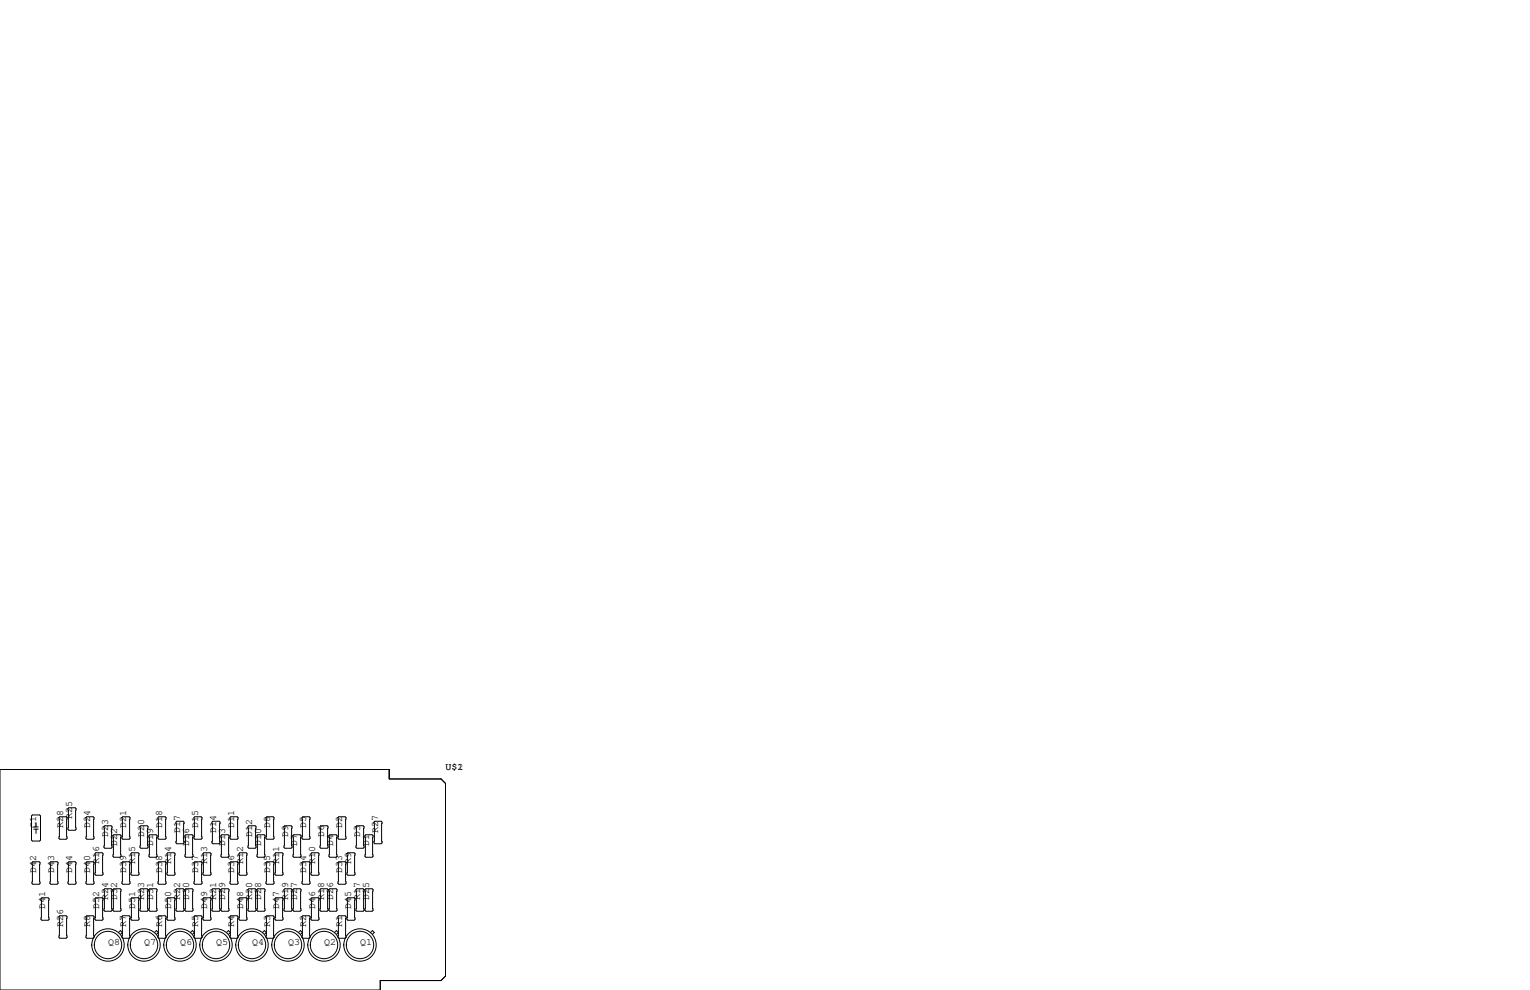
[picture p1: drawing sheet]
<svg xmlns="http://www.w3.org/2000/svg" width="432mm" height="279mm" viewBox="0 0 432 279" stroke-linecap="round" stroke-linejoin="round" font-family="sans-serif">
<g fill="none" stroke="#000" stroke-width=".28">
<path d="M0 217.2h109.9v2.6h14.6l1.2 1.3v54.4l-1.2 1.2h-17.2v2.7h-107.3zM9.1 230h2.1l.2 .3v6.8l-.2 .3h-2.1l-.2-.3v-6.8zM9.5 233.4h1.3M9.5 234h1.3M10.2 232.2v1.2M10.2 234v1.2M16.9 230.5h1.8l.2 .3v5.8l-.2 .3h-1.8l-.3-.3v-5.8zM19.4 228h1.8l.3 .2v5.9l-.3 .2h-1.8l-.2-.2v-5.9zM24.5 230.5h1.8l.2 .3v5.8l-.2 .3h-1.8l-.2-.3v-5.8zM29.6 233h1.8l.2 .3v5.8l-.2 .3h-1.8l-.3-.3v-5.8zM32.1 235.6h1.8l.3 .2v5.9l-.3 .2h-1.8l-.2-.2v-5.9zM34.7 230.5h1.7l.3 .3v5.8l-.3 .3h-1.7l-.3-.3v-5.8z"/>
<path d="M39.5 233.3l.3-.3h1.7l.3 .3v5.8l-.3 .3h-1.7l-.3-.3zM42 235.8l.3-.2h1.8l.2 .2v5.9l-.2 .2h-1.8l-.3-.2zM44.6 230.8l.2-.3h1.8l.3 .3v5.8l-.3 .3h-1.8l-.2-.3zM49.7 232l.2-.2h1.8l.2 .2v5.9l-.2 .2h-1.8l-.2-.2zM52.2 235.8l.3-.2h1.7l.3 .2v5.9l-.3 .2h-1.7l-.3-.2zM54.7 230.8l.3-.3h1.8l.2 .3v5.8l-.2 .3h-1.8l-.3-.3zM59.8 232l.3-.2h1.7l.3 .2v5.9l-.3 .2h-1.7l-.3-.2zM62.4 235.8l.2-.2h1.8l.2 .2v5.9l-.2 .2h-1.8l-.2-.2zM64.9 230.8l.3-.3h1.7l.3 .3v5.8l-.3 .3h-1.7l-.3-.3zM70 233.3l.2-.3h1.8l.3 .3v5.8l-.3 .3h-1.8l-.2-.3zM72.5 235.8l.3-.2h1.7l.3 .2v5.9l-.3 .2h-1.7l-.3-.2zM75.1 230.8l.2-.3h1.8l.2 .3v5.8l-.2 .3h-1.8l-.2-.3z"/>
<path d="M80.1 233.3l.3-.3h1.8l.2 .3v5.8l-.2 .3h-1.8l-.3-.3zM82.7 235.8l.2-.2h1.8l.3 .2v5.9l-.3 .2h-1.8l-.2-.2zM85.2 230.8l.3-.3h1.7l.3 .3v5.8l-.3 .3h-1.7l-.3-.3zM90.3 233.3l.3-.3h1.7l.3 .3v5.8l-.3 .3h-1.7l-.3-.3zM92.8 235.8l.3-.2h1.8l.2 .2v5.9l-.2 .2h-1.8l-.3-.2zM95.4 230.8l.2-.3h1.8l.3 .3v5.8l-.3 .3h-1.8l-.2-.3zM100.5 233.3l.2-.3h1.8l.2 .3v5.8l-.2 .3h-1.8l-.2-.3zM103.3 235.6h1.7l.3 .2v5.9l-.3 .2h-1.7l-.3-.2v-5.9zM105.5 232l.3-.2h1.8l.2 .2v5.9l-.2 .2h-1.8l-.3-.2zM9.3 243.2h1.7l.3 .3v5.8l-.3 .3h-1.7l-.3-.3v-5.8zM11.6 253.6l.2-.2h1.8l.2 .2v5.9l-.2 .2h-1.8l-.2-.2zM14.4 243.2h1.7l.3 .3v5.8l-.3 .3h-1.7l-.3-.3v-5.8z"/>
<path d="M16.6 258.7l.3-.3h1.8l.2 .3v5.8l-.2 .3h-1.8l-.3-.3zM19.4 243.2h1.8l.3 .3v5.8l-.3 .3h-1.8l-.2-.3v-5.8zM24.3 258.7l.2-.3h1.8l.2 .3v5.8l-.2 .3h-1.8l-.2-.3zM24.5 243.2h1.8l.2 .3v5.8l-.2 .3h-1.8l-.2-.3v-5.8zM26.8 253.6l.3-.2h1.7l.3 .2v5.9l-.3 .2h-1.7l-.3-.2zM27.1 240.7h1.7l.3 .2v5.9l-.3 .2h-1.7l-.3-.2v-5.9zM29.3 251.1l.3-.3h1.8l.2 .3v5.8l-.2 .3h-1.8l-.3-.3zM31.9 251.1l.2-.3h1.8l.3 .3v5.8l-.3 .3h-1.8l-.2-.3zM34.4 258.7l.3-.3h1.7l.3 .3v5.8l-.3 .3h-1.7l-.3-.3zM34.7 243.2h1.7l.3 .3v5.8l-.3 .3h-1.7l-.3-.3v-5.8zM37 253.6l.2-.2h1.8l.2 .2v5.9l-.2 .2h-1.8l-.2-.2zM37 240.9l.2-.2h1.8l.2 .2v5.9l-.2 .2h-1.8l-.2-.2z"/>
<path d="M39.5 251.1l.3-.3h1.7l.3 .3v5.8l-.3 .3h-1.7l-.3-.3zM42 251.1l.3-.3h1.8l.2 .3v5.8l-.2 .3h-1.8l-.3-.3zM44.6 243.5l.2-.3h1.8l.3 .3v5.8l-.3 .3h-1.8l-.2-.3zM44.6 258.7l.2-.3h1.8l.3 .3v5.8l-.3 .3h-1.8l-.2-.3zM47.1 253.6l.3-.2h1.7l.3 .2v5.9l-.3 .2h-1.7l-.3-.2zM47.1 240.9l.3-.2h1.7l.3 .2v5.9l-.3 .2h-1.7l-.3-.2zM49.7 251.1l.2-.3h1.8l.2 .3v5.8l-.2 .3h-1.8l-.2-.3zM52.2 251.1l.3-.3h1.7l.3 .3v5.8l-.3 .3h-1.7l-.3-.3zM54.7 243.5l.3-.3h1.8l.2 .3v5.8l-.2 .3h-1.8l-.3-.3zM54.7 258.7l.3-.3h1.8l.2 .3v5.8l-.2 .3h-1.8l-.3-.3zM57.3 253.6l.2-.2h1.8l.3 .2v5.9l-.3 .2h-1.8l-.2-.2zM57.3 240.9l.2-.2h1.8l.3 .2v5.9l-.3 .2h-1.8l-.2-.2z"/>
<path d="M59.8 251.1l.3-.3h1.7l.3 .3v5.8l-.3 .3h-1.7l-.3-.3zM62.4 251.1l.2-.3h1.8l.2 .3v5.8l-.2 .3h-1.8l-.2-.3zM64.9 243.5l.3-.3h1.7l.3 .3v5.8l-.3 .3h-1.7l-.3-.3zM64.9 258.7l.3-.3h1.7l.3 .3v5.8l-.3 .3h-1.7l-.3-.3zM67.4 253.6l.3-.2h1.8l.2 .2v5.9l-.2 .2h-1.8l-.3-.2zM67.4 240.9l.3-.2h1.8l.2 .2v5.9l-.2 .2h-1.8l-.3-.2zM70 251.1l.2-.3h1.8l.3 .3v5.8l-.3 .3h-1.8l-.2-.3zM72.5 251.1l.3-.3h1.7l.3 .3v5.8l-.3 .3h-1.7l-.3-.3zM75.1 258.7l.2-.3h1.8l.2 .3v5.8l-.2 .3h-1.8l-.2-.3zM75.3 243.2h1.8l.2 .3v5.8l-.2 .3h-1.8l-.2-.3v-5.8zM77.6 253.6l.3-.2h1.7l.3 .2v5.9l-.3 .2h-1.7l-.3-.2zM77.6 240.9l.3-.2h1.7l.3 .2v5.9l-.3 .2h-1.7l-.3-.2z"/>
<path d="M80.1 251.1l.3-.3h1.8l.2 .3v5.8l-.2 .3h-1.8l-.3-.3zM82.7 251.1l.2-.3h1.8l.3 .3v5.8l-.3 .3h-1.8l-.2-.3zM85.2 258.7l.3-.3h1.7l.3 .3v5.8l-.3 .3h-1.7l-.3-.3zM85.5 243.2h1.7l.3 .3v5.8l-.3 .3h-1.7l-.3-.3v-5.8zM87.8 253.6l.2-.2h1.8l.2 .2v5.9l-.2 .2h-1.8l-.2-.2zM87.8 240.9l.2-.2h1.8l.2 .2v5.9l-.2 .2h-1.8l-.2-.2zM90.3 251.1l.3-.3h1.7l.3 .3v5.8l-.3 .3h-1.7l-.3-.3zM92.8 251.1l.3-.3h1.8l.2 .3v5.8l-.2 .3h-1.8l-.3-.3zM95.4 258.7l.2-.3h1.8l.3 .3v5.8l-.3 .3h-1.8l-.2-.3zM95.6 243.2h1.8l.3 .3v5.8l-.3 .3h-1.8l-.2-.3v-5.8zM97.9 253.6l.3-.2h1.7l.3 .2v5.9l-.3 .2h-1.7l-.3-.2zM97.9 240.9l.3-.2h1.7l.3 .2v5.9l-.3 .2h-1.7l-.3-.2z"/>
<path d="M100.5 251.1l.2-.3h1.8l.2 .3v5.8l-.2 .3h-1.8l-.2-.3zM103 251.1l.3-.3h1.7l.3 .3v5.8l-.3 .3h-1.7l-.3-.3zM33.5 263.2l.5-.6 .5 .6-.5 .5M43.6 263.2l.5-.6 .6 .6-.6 .5M53.8 263.2l.5-.6 .5 .6-.5 .5M63.9 263.2l.6-.6 .5 .6-.5 .5M74.1 263.2l.5-.6 .6 .6-.6 .5M84.3 263.2l.5-.6 .5 .6-.5 .5M94.4 263.2l.5-.6 .6 .6-.6 .5M104.6 263.2l.5-.6 .5 .6-.5 .5"/>
<circle cx="30.5" cy="266.7" r="3.9"/>
<circle cx="30.5" cy="266.7" r="4.6"/>
<circle cx="40.6" cy="266.7" r="3.9"/>
<circle cx="40.6" cy="266.7" r="4.6"/>
<circle cx="50.8" cy="266.7" r="3.9"/>
<circle cx="50.8" cy="266.7" r="4.6"/>
<circle cx="61" cy="266.7" r="3.9"/>
<circle cx="61" cy="266.7" r="4.6"/>
<circle cx="71.1" cy="266.7" r="3.9"/>
<circle cx="71.1" cy="266.7" r="4.6"/>
<circle cx="81.3" cy="266.7" r="3.9"/>
<circle cx="81.3" cy="266.7" r="4.6"/>
<circle cx="91.4" cy="266.7" r="3.9"/>
<circle cx="91.4" cy="266.7" r="4.6"/>
<circle cx="101.6" cy="266.7" r="3.9"/>
<circle cx="101.6" cy="266.7" r="4.6"/>
</g>
<g font-size="2.8">
<text x="125.7" y="217.2">U$1</text>
<text x="129.1" y="217.2">2</text>
<text x="10.2" y="233.7" transform="rotate(-90 10.2 233.7)">C1</text>
<text x="17.8" y="233.7" transform="rotate(-90 17.8 233.7)">R28</text>
<text x="20.3" y="231.1" transform="rotate(-90 20.3 231.1)">R25</text>
<text x="25.4" y="233.7" transform="rotate(-90 25.4 233.7)">D24</text>
<text x="35.6" y="233.7" transform="rotate(-90 35.6 233.7)">D21</text>
<text x="45.7" y="233.7" transform="rotate(-90 45.7 233.7)">D18</text>
<text x="55.9" y="233.7" transform="rotate(-90 55.9 233.7)">D15</text>
<text x="66" y="233.7" transform="rotate(-90 66 233.7)">D11</text>
<text x="76.2" y="233.7" transform="rotate(-90 76.2 233.7)">D8</text>
<text x="86.4" y="233.7" transform="rotate(-90 86.4 233.7)">D5</text>
<text x="96.5" y="233.7" transform="rotate(-90 96.5 233.7)">D2</text>
<text x="30.5" y="236.2" transform="rotate(-90 30.5 236.2)">D23</text>
<text x="33" y="238.8" transform="rotate(-90 33 238.8)">D22</text>
<text x="40.6" y="236.2" transform="rotate(-90 40.6 236.2)">D20</text>
<text x="43.2" y="238.8" transform="rotate(-90 43.2 238.8)">D19</text>
<text x="50.8" y="234.9" transform="rotate(-90 50.8 234.9)">D17</text>
<text x="53.3" y="238.8" transform="rotate(-90 53.3 238.8)">D16</text>
<text x="61" y="234.9" transform="rotate(-90 61 234.9)">D14</text>
<text x="63.5" y="238.8" transform="rotate(-90 63.5 238.8)">D13</text>
<text x="71.1" y="236.2" transform="rotate(-90 71.1 236.2)">D12</text>
<text x="73.7" y="238.8" transform="rotate(-90 73.7 238.8)">D10</text>
<text x="81.3" y="236.2" transform="rotate(-90 81.3 236.2)">D9</text>
<text x="83.8" y="238.8" transform="rotate(-90 83.8 238.8)">D7</text>
<text x="91.4" y="236.2" transform="rotate(-90 91.4 236.2)">D6</text>
<text x="94" y="238.8" transform="rotate(-90 94 238.8)">D4</text>
<text x="101.6" y="236.2" transform="rotate(-90 101.6 236.2)">D3</text>
<text x="104.1" y="238.8" transform="rotate(-90 104.1 238.8)">D1</text>
<text x="106.7" y="234.9" transform="rotate(-90 106.7 234.9)">R27</text>
<text x="27.9" y="243.8" transform="rotate(-90 27.9 243.8)">R16</text>
<text x="38.1" y="243.8" transform="rotate(-90 38.1 243.8)">R15</text>
<text x="48.3" y="243.8" transform="rotate(-90 48.3 243.8)">R14</text>
<text x="58.4" y="243.8" transform="rotate(-90 58.4 243.8)">R13</text>
<text x="68.6" y="243.8" transform="rotate(-90 68.6 243.8)">R12</text>
<text x="78.7" y="243.8" transform="rotate(-90 78.7 243.8)">R11</text>
<text x="88.9" y="243.8" transform="rotate(-90 88.9 243.8)">R10</text>
<text x="99.1" y="243.8" transform="rotate(-90 99.1 243.8)">R9</text>
<text x="10.2" y="246.4" transform="rotate(-90 10.2 246.4)">D42</text>
<text x="15.2" y="246.4" transform="rotate(-90 15.2 246.4)">D43</text>
<text x="20.3" y="246.4" transform="rotate(-90 20.3 246.4)">D44</text>
<text x="25.4" y="246.4" transform="rotate(-90 25.4 246.4)">D40</text>
<text x="35.6" y="246.4" transform="rotate(-90 35.6 246.4)">D39</text>
<text x="45.7" y="246.4" transform="rotate(-90 45.7 246.4)">D38</text>
<text x="55.9" y="246.4" transform="rotate(-90 55.9 246.4)">D37</text>
<text x="66" y="246.4" transform="rotate(-90 66 246.4)">D36</text>
<text x="76.2" y="246.4" transform="rotate(-90 76.2 246.4)">D35</text>
<text x="86.4" y="246.4" transform="rotate(-90 86.4 246.4)">D34</text>
<text x="96.5" y="246.4" transform="rotate(-90 96.5 246.4)">D33</text>
<text x="12.7" y="256.5" transform="rotate(-90 12.7 256.5)">D41</text>
<text x="27.9" y="256.5" transform="rotate(-90 27.9 256.5)">D52</text>
<text x="30.5" y="254" transform="rotate(-90 30.5 254)">R24</text>
<text x="33" y="254" transform="rotate(-90 33 254)">D32</text>
<text x="38.1" y="256.5" transform="rotate(-90 38.1 256.5)">D51</text>
<text x="40.6" y="254" transform="rotate(-90 40.6 254)">R23</text>
<text x="43.2" y="254" transform="rotate(-90 43.2 254)">D31</text>
<text x="48.3" y="256.5" transform="rotate(-90 48.3 256.5)">D50</text>
<text x="50.8" y="254" transform="rotate(-90 50.8 254)">R22</text>
<text x="53.3" y="254" transform="rotate(-90 53.3 254)">D30</text>
<text x="58.4" y="256.5" transform="rotate(-90 58.4 256.5)">D49</text>
<text x="61" y="254" transform="rotate(-90 61 254)">R21</text>
<text x="63.5" y="254" transform="rotate(-90 63.5 254)">D29</text>
<text x="68.6" y="256.5" transform="rotate(-90 68.6 256.5)">D48</text>
<text x="71.1" y="254" transform="rotate(-90 71.1 254)">R20</text>
<text x="73.7" y="254" transform="rotate(-90 73.7 254)">D28</text>
<text x="78.7" y="256.5" transform="rotate(-90 78.7 256.5)">D47</text>
<text x="81.3" y="254" transform="rotate(-90 81.3 254)">R19</text>
<text x="83.8" y="254" transform="rotate(-90 83.8 254)">D27</text>
<text x="88.9" y="256.5" transform="rotate(-90 88.9 256.5)">D46</text>
<text x="91.4" y="254" transform="rotate(-90 91.4 254)">R18</text>
<text x="94" y="254" transform="rotate(-90 94 254)">D26</text>
<text x="99.1" y="256.5" transform="rotate(-90 99.1 256.5)">D45</text>
<text x="101.6" y="254" transform="rotate(-90 101.6 254)">R17</text>
<text x="104.1" y="254" transform="rotate(-90 104.1 254)">D25</text>
<text x="17.8" y="261.6" transform="rotate(-90 17.8 261.6)">R26</text>
<text x="25.4" y="261.6" transform="rotate(-90 25.4 261.6)">R8</text>
<text x="35.6" y="261.6" transform="rotate(-90 35.6 261.6)">R7</text>
<text x="45.7" y="261.6" transform="rotate(-90 45.7 261.6)">R6</text>
<text x="55.9" y="261.6" transform="rotate(-90 55.9 261.6)">R5</text>
<text x="66" y="261.6" transform="rotate(-90 66 261.6)">R4</text>
<text x="76.2" y="261.6" transform="rotate(-90 76.2 261.6)">R3</text>
<text x="86.4" y="261.6" transform="rotate(-90 86.4 261.6)">R2</text>
<text x="96.5" y="261.6" transform="rotate(-90 96.5 261.6)">R1</text>
<text x="30.5" y="266.7">Q8</text>
<text x="40.6" y="266.7">Q7</text>
<text x="50.8" y="266.7">Q6</text>
<text x="61" y="266.7">Q5</text>
<text x="71.1" y="266.7">Q4</text>
<text x="81.3" y="266.7">Q3</text>
<text x="91.4" y="266.7">Q2</text>
<text x="101.6" y="266.7">Q1</text>
</g>
</svg>
